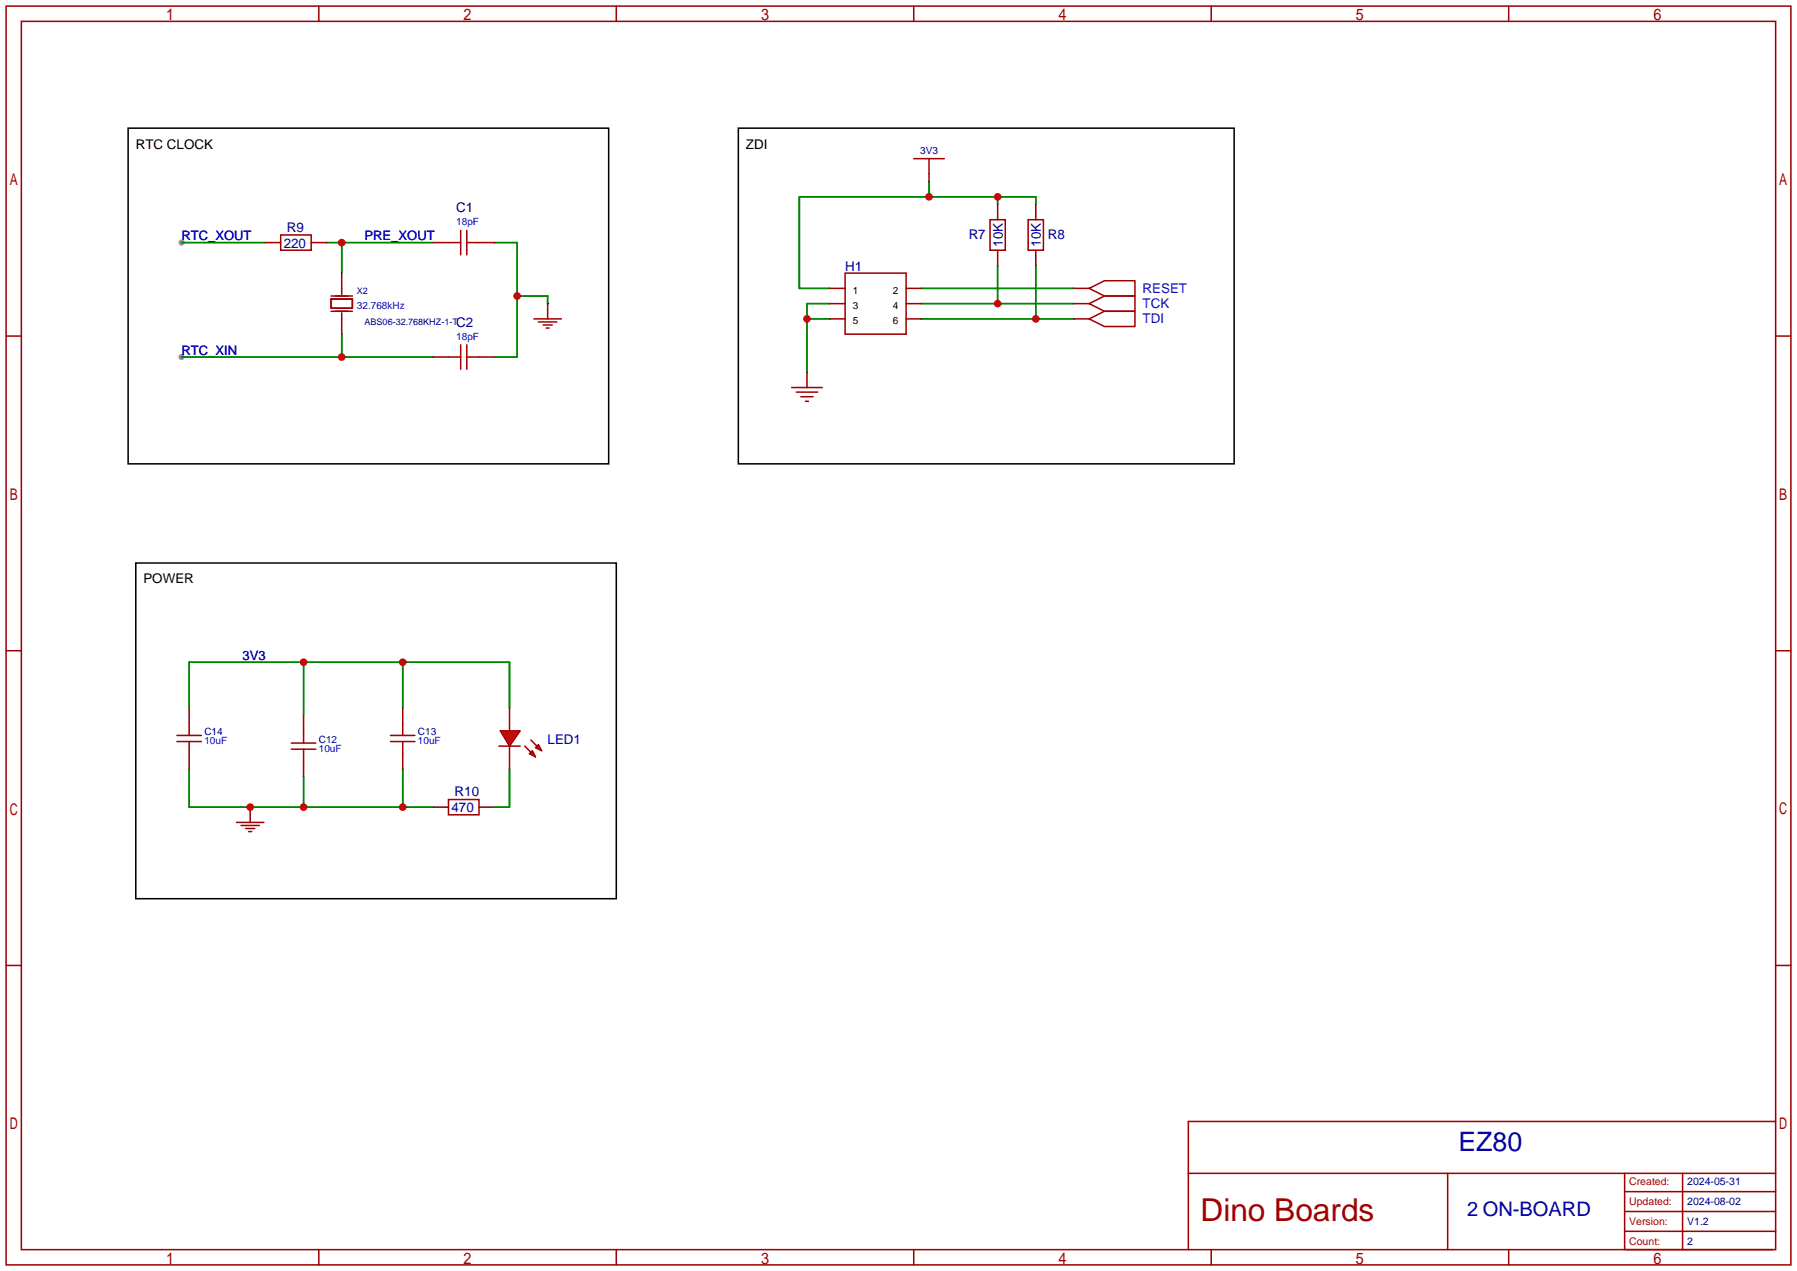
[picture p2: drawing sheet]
<svg xmlns="http://www.w3.org/2000/svg" width="299mm" height="212mm" viewBox="0 0 299 212" stroke-linecap="round" stroke-linejoin="round" font-family="sans-serif">
<g fill="#999">
<circle cx="30.2" cy="59.4" r=".51"/>
<circle cx="30.2" cy="40.4" r=".51"/>
</g>
<g fill="none" stroke="#a10000" stroke-width=".25">
<path d="M1 1h297.2v209.6h-297.2zM3.6 3.6h292.1v204.4h-292.1zM53.1 1v2.6M102.6 1v2.6M152.1 1v2.6M201.7 1v2.6M251.2 1v2.6M46.7 39.1h5.1v2.6h-5.1zM76.7 38.4v4M77.7 38.4v4M152.1 26.4h5.1M154.7 26.4v2.6"/>
<path d="M164.8 36.6h2.6v5.1h-2.6zM171.2 36.6h2.5v5.1h-2.5zM1 55.9h2.6M55.1 49.8h3.6v1.5h-3.6zM55.1 51.8h3.6M55.1 49.3h3.6M56.9 48v1M56.9 52.1v1M74.7 40.4h2M74.7 59.4h2M76.7 57.4v4.1M77.7 40.4h2.1"/>
<path d="M77.7 57.4v4.1M77.7 59.4h2.1M88.9 53.1h4.6M89.7 53.6h3M90.4 54.1h1.5M90.9 54.6h.5M91.2 50.5v2.6M140.7 45.5h10.2v10.1h-10.2zM181.4 53.1l2.5-1.3h5.1v2.6h-5.1zM181.4 50.5l2.5-1.2h5.1v2.5h-5.1zM181.4 48l2.5-1.3h5.1v2.6h-5.1zM295.7 55.9h2.5"/>
<path d="M131.8 64.5h5.1M132.6 65.3h3.5M133.3 66h2.1M134.1 66.8h.5M1 108.3h2.6M295.7 108.3h2.5M29.5 123.4h4M29.5 122.4h4M31.5 120.4v2M31.5 123.4v2.1M39.4 136.9h4.5M40.1 137.4h3.1"/>
<path d="M40.9 137.9h1.5M41.4 138.4h.5M41.7 134.4v2.5M48.5 124.7h4.1M48.5 123.7h4.1M50.5 121.7v2M50.5 124.7v2M65 123.4h4.1M65 122.4h4.1M67.1 120.4v2M67.1 123.4v2.1M74.7 133.1h5.1v2.5h-5.1z"/>
<path d="M83.1 124.2h3.5M1 160.7h2.6M295.7 160.7h2.5M197.9 195.3h97.8M241 195.3v12.7M270.5 195.3v12.7M270.5 198.4h25.2M280.2 195.3v12.7M295.7 186.7h-97.8v21.3M53.1 208v2.6M102.6 208v2.6M152.1 208v2.6"/>
<path d="M201.7 208v2.6M251.2 208v2.6M270.5 201.7h25.2M270.5 205h25.2M270.8 208h24.3"/>
</g>
<g fill="none" stroke="#008700" stroke-width=".25">
<path d="M154.7 30.2v2.6M166.1 32.8v1.2M172.5 34v-1.2h-39.4v15.2h5.1M30.2 40.4h14M30.2 59.4h41.9M54.4 40.4h17.7M56.9 40.4v5.1M56.9 55.6v3.8M82.3 40.4h3.8v19h-3.8M86.1 49.3h5.1v1.2M134.4 53.1h3.8M138.2 50.5h-3.8v11.5"/>
<path d="M153.4 53.1h25.4M153.4 50.5h25.4M153.4 48h25.4M166.1 44.2v6.3M172.5 44.2v8.9M31.5 117.9v-7.7h53.3v7.7M50.5 110.2v8.9M67.1 110.2v7.7M31.5 128v6.4h40.6M50.5 129.3v5.1M67.1 128v6.4M84.8 128v6.4h-2.5"/>
</g>
<path d="M21.3 21.3h80v55.9h-80zM122.9 21.3h82.6v55.9h-82.6zM22.6 93.7h80v55.9h-80z" fill="none" stroke="#000" stroke-width=".25"/>
<g fill="none" stroke="#870000" stroke-width=".25">
<path d="M154.7 29v1.2M166.1 34v2.6M172.5 34v2.6M44.2 40.4h2.5M51.8 40.4h2.6M56.9 45.5v2.5M56.9 53.1v2.5M72.1 40.4h2.6M72.1 59.4h2.6M79.8 40.4h2.5M79.8 59.4h2.5M91.2 50.5h.1"/>
<path d="M138.2 53.1h2.5M138.2 50.5h2.5M138.2 48h2.5M150.9 53.1h2.5M150.9 50.5h2.5M150.9 48h2.5M166.1 41.7v2.5M172.5 41.7v2.5M178.8 53.1h2.6M178.8 50.5h2.6M178.8 48h2.6M134.4 62v2.5"/>
<path d="M31.5 117.9v2.5M50.5 119.1v2.6M67.1 117.9v2.5M31.5 125.5v2.5M41.7 134.4h.1M50.5 126.7v2.6M67.1 125.5v2.5M72.1 134.4h2.6M79.8 134.4h2.5"/>
</g>
<g fill="#f00" stroke="#a10000" stroke-width=".25">
<path d="M83.3 121.7h3.3l-1.8 2.5z"/>
<path d="M89.2 124.5l.5-.5 .5 1z"/>
<path d="M88.1 125.5l.5-.5 .6 1z"/>
</g>
<path d="M87.4 124.2l1 1M88.4 123.2l1 1" fill="none" stroke="#a10000" stroke-width=".25"/>
<path d="M84.8 117.9v3.8M84.8 124.2v3.8" fill="none" stroke="#870000" stroke-width=".25"/>
<g fill="#c00">
<circle cx="56.9" cy="40.4" r=".63"/>
<circle cx="56.9" cy="59.4" r=".63"/>
<circle cx="86.1" cy="49.3" r=".63"/>
<circle cx="172.5" cy="53.1" r=".63"/>
<circle cx="166.1" cy="50.5" r=".63"/>
<circle cx="166.1" cy="32.8" r=".63"/>
<circle cx="154.7" cy="32.8" r=".63"/>
<circle cx="134.4" cy="53.1" r=".63"/>
<circle cx="67.1" cy="110.2" r=".63"/>
<circle cx="50.5" cy="110.2" r=".63"/>
<circle cx="67.1" cy="134.4" r=".63"/>
<circle cx="50.5" cy="134.4" r=".63"/>
<circle cx="41.7" cy="134.4" r=".63"/>
</g>
<text font-size="5.3" fill="#a00000" x="199.9" y="203.3">Dino Boards</text>
<text font-size="4.5" fill="#000080" x="242.8" y="191.6">EZ80</text>
<text font-size="3.3" fill="#000080" x="244.3" y="202.5">2 ON-BOARD</text>
<g font-size="2.2">
<text x="22.6" y="24.7">RTC CLOCK</text>
<text x="124.2" y="24.7">ZDI</text>
<text x="23.9" y="97.1">POWER</text>
</g>
<g font-size="2.2" fill="#000080">
<text x="76" y="35.3">C1</text>
<text x="47.2" y="41.2">220</text>
<text x="47.8" y="38.6">R9</text>
<text x="161.3" y="39.7">R7</text>
<text x="167" y="41" transform="rotate(-90 167 41)">10K</text>
<text x="173.3" y="41" transform="rotate(-90 173.3 41)">10K</text>
<text x="174.5" y="39.7">R8</text>
<text x="140.7" y="45">H1</text>
<text x="76" y="54.4">C2</text>
<text x="91.2" y="123.8">LED1</text>
<text x="75.2" y="135.2">470</text>
<text x="75.7" y="132.6">R10</text>
</g>
<g font-size="2.2" fill="#00f">
<text x="30.2" y="40">RTC_XOUT</text>
<text x="60.7" y="40">PRE_XOUT</text>
<text x="190.2" y="53.8">TDI</text>
<text x="190.2" y="51.2">TCK</text>
<text x="190.2" y="48.7">RESET</text>
<text x="30.2" y="59">RTC_XIN</text>
<text x="40.4" y="109.8">3V3</text>
</g>
<g font-size="1.8" fill="#a00000">
<text x="271.3" y="197.3">Created:</text>
<text x="271.3" y="200.6">Updated:</text>
<text x="271.3" y="203.9">Version:</text>
<text x="271.3" y="207.2">Count:</text>
</g>
<g font-size="1.8" fill="#000080">
<text x="280.9" y="197.3">2024-05-31</text>
<text x="280.9" y="200.6">2024-08-02</text>
<text x="280.9" y="203.9">V1.2</text>
<text x="280.9" y="207.2">2</text>
</g>
<g font-size="1.7" fill="#000080">
<text x="153.2" y="25.7">3V3</text>
<text x="34" y="122.4">C14</text>
<text x="53.1" y="123.6">C12</text>
<text x="69.6" y="122.4">C13</text>
</g>
<g font-size="1.7" fill="#00f">
<text x="76" y="37.5">18pF</text>
<text x="59.4" y="51.5">32.768kHz</text>
<text x="76" y="56.5">18pF</text>
<text x="34" y="123.9">10uF</text>
<text x="53.1" y="125.2">10uF</text>
<text x="69.6" y="123.9">10uF</text>
</g>
<g font-size="1.7">
<text x="142" y="48.9">1</text>
<text x="142" y="51.5">3</text>
<text x="148.7" y="48.9">2</text>
<text x="148.7" y="51.5">4</text>
<text x="142" y="54">5</text>
<text x="148.7" y="54">6</text>
</g>
<g font-size="1.5" fill="#000080">
<text x="59.4" y="49">X2</text>
<text x="60.7" y="54.1">ABS06-32.768KHZ-1-T</text>
</g>
</svg>
